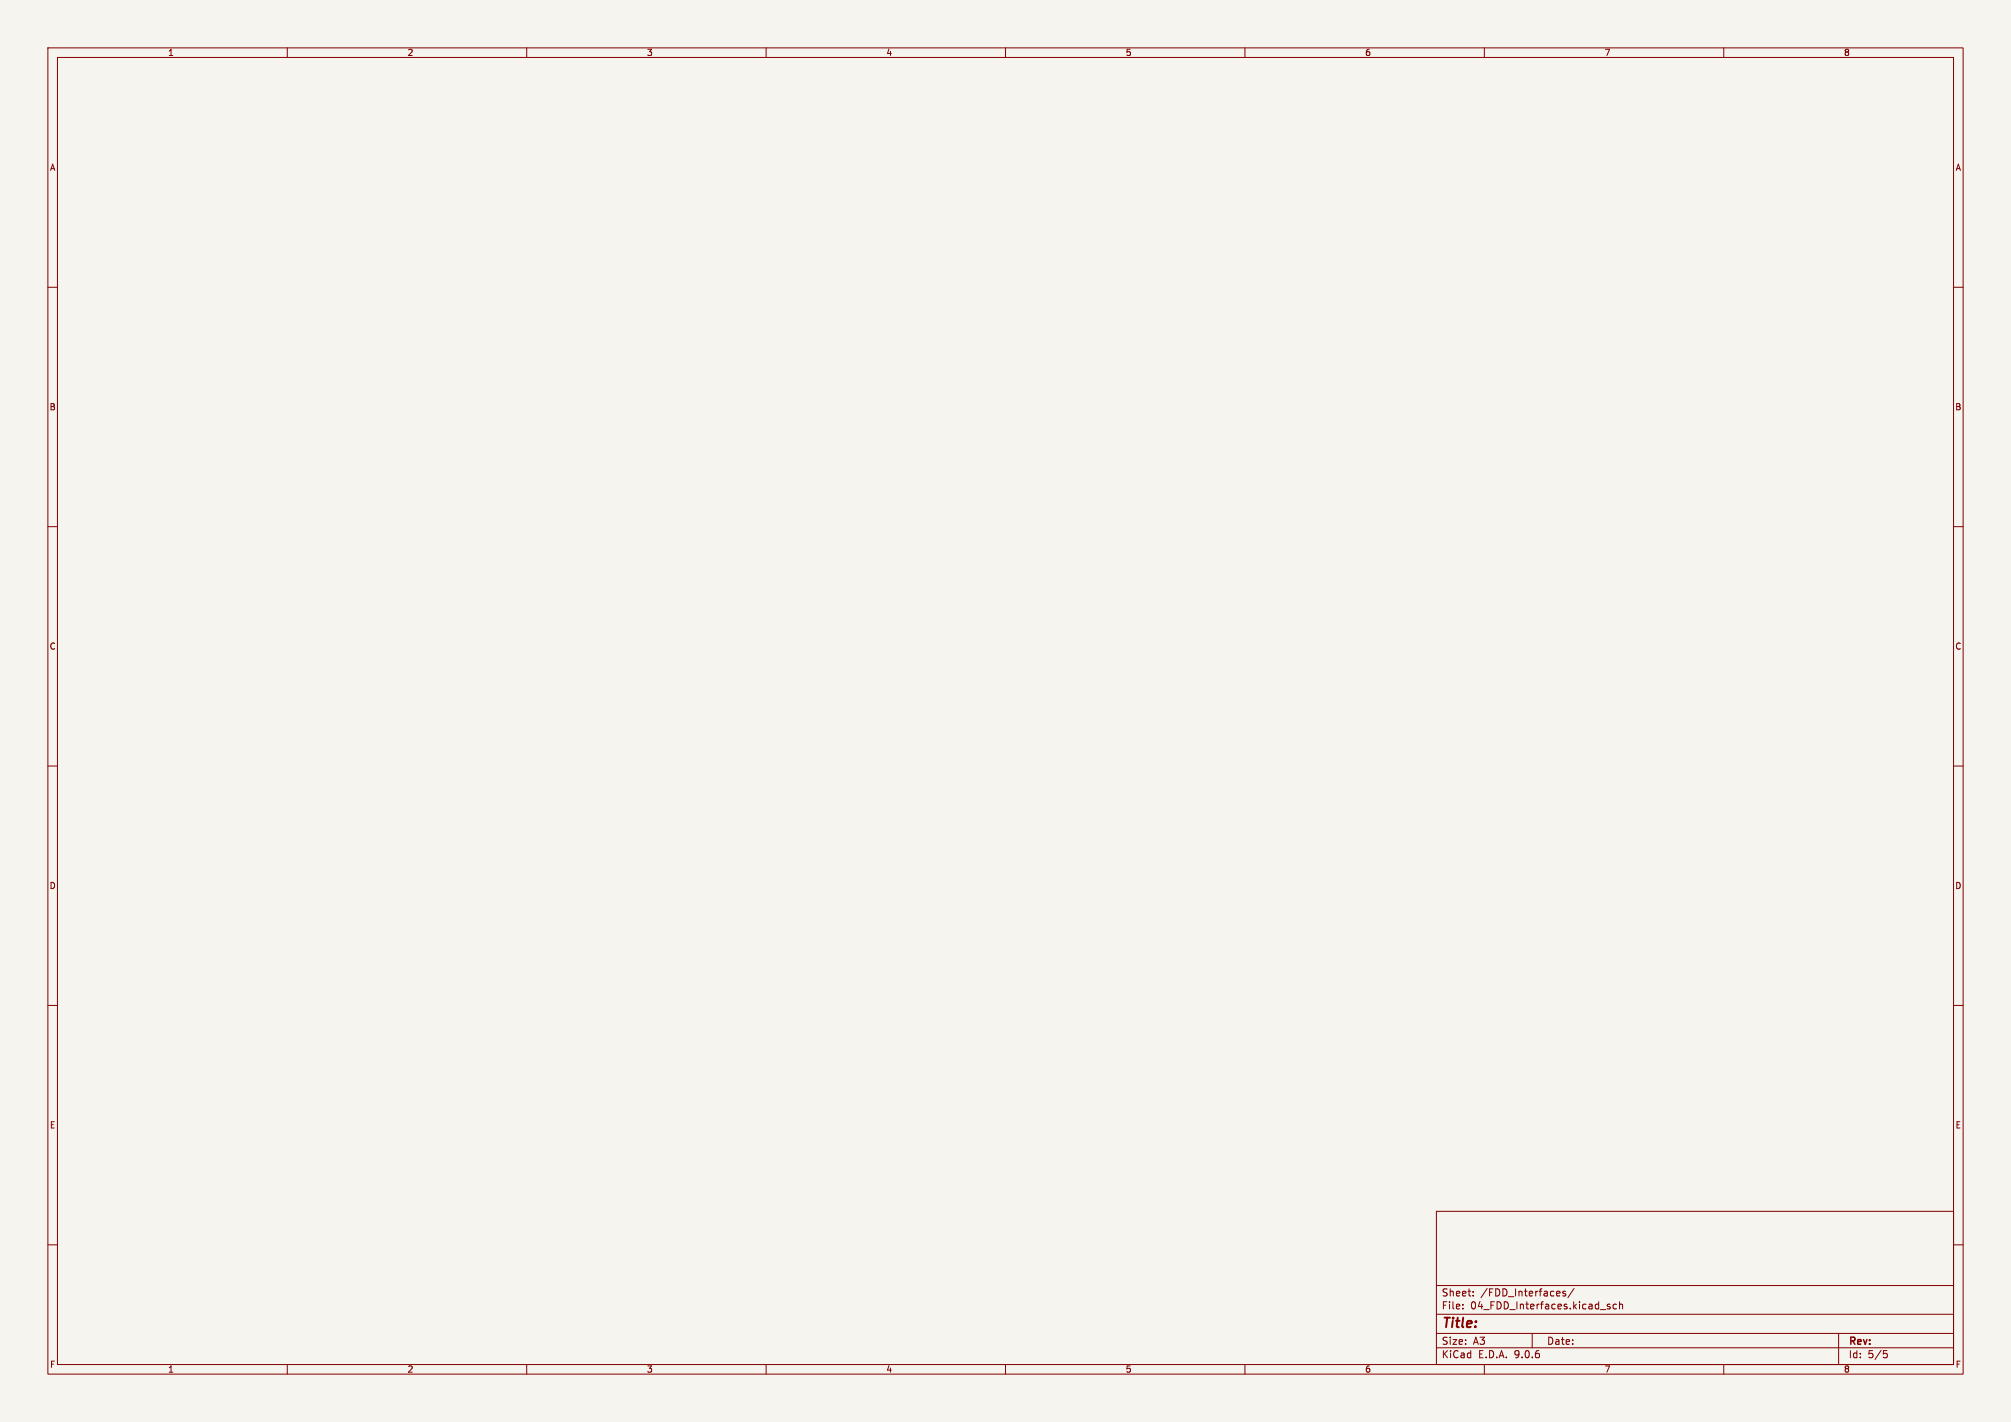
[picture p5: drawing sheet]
<svg xmlns="http://www.w3.org/2000/svg" width="420mm" height="297mm" viewBox="0 0 420 297" stroke-linecap="round" stroke-linejoin="round" font-family="sans-serif">
<path d="M0 0h420v297h-420z" fill="#f5f4ef" stroke="#f5f4ef" stroke-width=".21"/>
<g fill="none" stroke="#840000" stroke-width=".21">
<path d="M10 10h400v277h-400zM12 12h396v273h-396zM60 10v2M110 10v2M160 10v2M210 10v2M260 10v2M310 10v2M360 10v2M10 60h2M408 60h2M10 110h2"/>
<path d="M408 110h2M10 160h2M408 160h2M10 210h2M408 210h2M300 253h108v32h-108zM10 260h2M300 278.5h108M300 274.5h108M300 268.5h108M305.5 273.2v.2M305.5 272.5v.1"/>
<path d="M307.7 270.5v.2M307.7 269.8v.1M320 278.5v3M325.7 269.8l.1 .2-.7 .2M326.9 269.8l-.3-.1-.2 .2v.2l.5 .2v.3h-.5M328.7 269.1l-1.3 1.9M336.2 272.5l-.3-.1-.2 .2v.2l.5 .2v.3h-.5M337.6 272.5l-.4-.1-.3 .3 .1 .6h.6M338.2 272.5l.2-.1 .4 .1 .1 .9M338.2 271.9v1.5M384 278.5v6.5M408 260h2"/>
<path d="M60 285v2M110 285v2M160 285v2M210 285v2M260 285v2M300 281.5h108M310 285v2M360 285v2M393.4 282.1h.7M393.5 282.7h.4l.3 .2-.2 .6-.5 .1"/>
</g>
<text font-size="2.8" fill="#840000" x="301" y="277.9">Title:</text>
<g font-size="2.1" fill="#840000">
<text x="301" y="273.7">File:</text>
<text x="301" y="271">Sheet:</text>
<text x="307.1" y="273.7">04_FDD_Interfaces.kicad_sch</text>
<text x="309.2" y="271">/FDD_Interfaces/</text>
<text x="301" y="281.1">Size:</text>
<text x="307.6" y="281.1">A3</text>
<text x="323" y="281.1">Date:</text>
<text x="386" y="281.3">Rev:</text>
<text x="301" y="283.9">KiCad</text>
<text x="308.7" y="283.9">E.D.A.</text>
<text x="316.3" y="283.9">9.0.6</text>
<text x="386" y="283.9">Id:</text>
<text x="390.1" y="283.9">5/5</text>
</g>
<g font-size="1.8" fill="#840000">
<text x="35" y="11.9">1</text>
<text x="85" y="11.9">2</text>
<text x="135" y="11.9">3</text>
<text x="185" y="11.9">4</text>
<text x="235" y="11.9">5</text>
<text x="285" y="11.9">6</text>
<text x="335" y="11.9">7</text>
<text x="385" y="11.9">8</text>
<text x="10.3" y="35.9">A</text>
<text x="408.3" y="35.9">A</text>
<text x="10.3" y="85.9">B</text>
<text x="408.2" y="85.9">B</text>
<text x="10.3" y="135.9">C</text>
<text x="408.2" y="135.9">C</text>
<text x="10.3" y="185.9">D</text>
<text x="408.2" y="185.9">D</text>
<text x="10.3" y="235.9">E</text>
<text x="408.3" y="235.9">E</text>
<text x="10.3" y="285.9">F</text>
<text x="35" y="286.9">1</text>
<text x="85" y="286.9">2</text>
<text x="135" y="286.9">3</text>
<text x="185" y="286.9">4</text>
<text x="235" y="286.9">5</text>
<text x="285" y="286.9">6</text>
<text x="335" y="286.9">7</text>
<text x="385" y="286.9">8</text>
<text x="408.3" y="285.9">F</text>
</g>
</svg>
